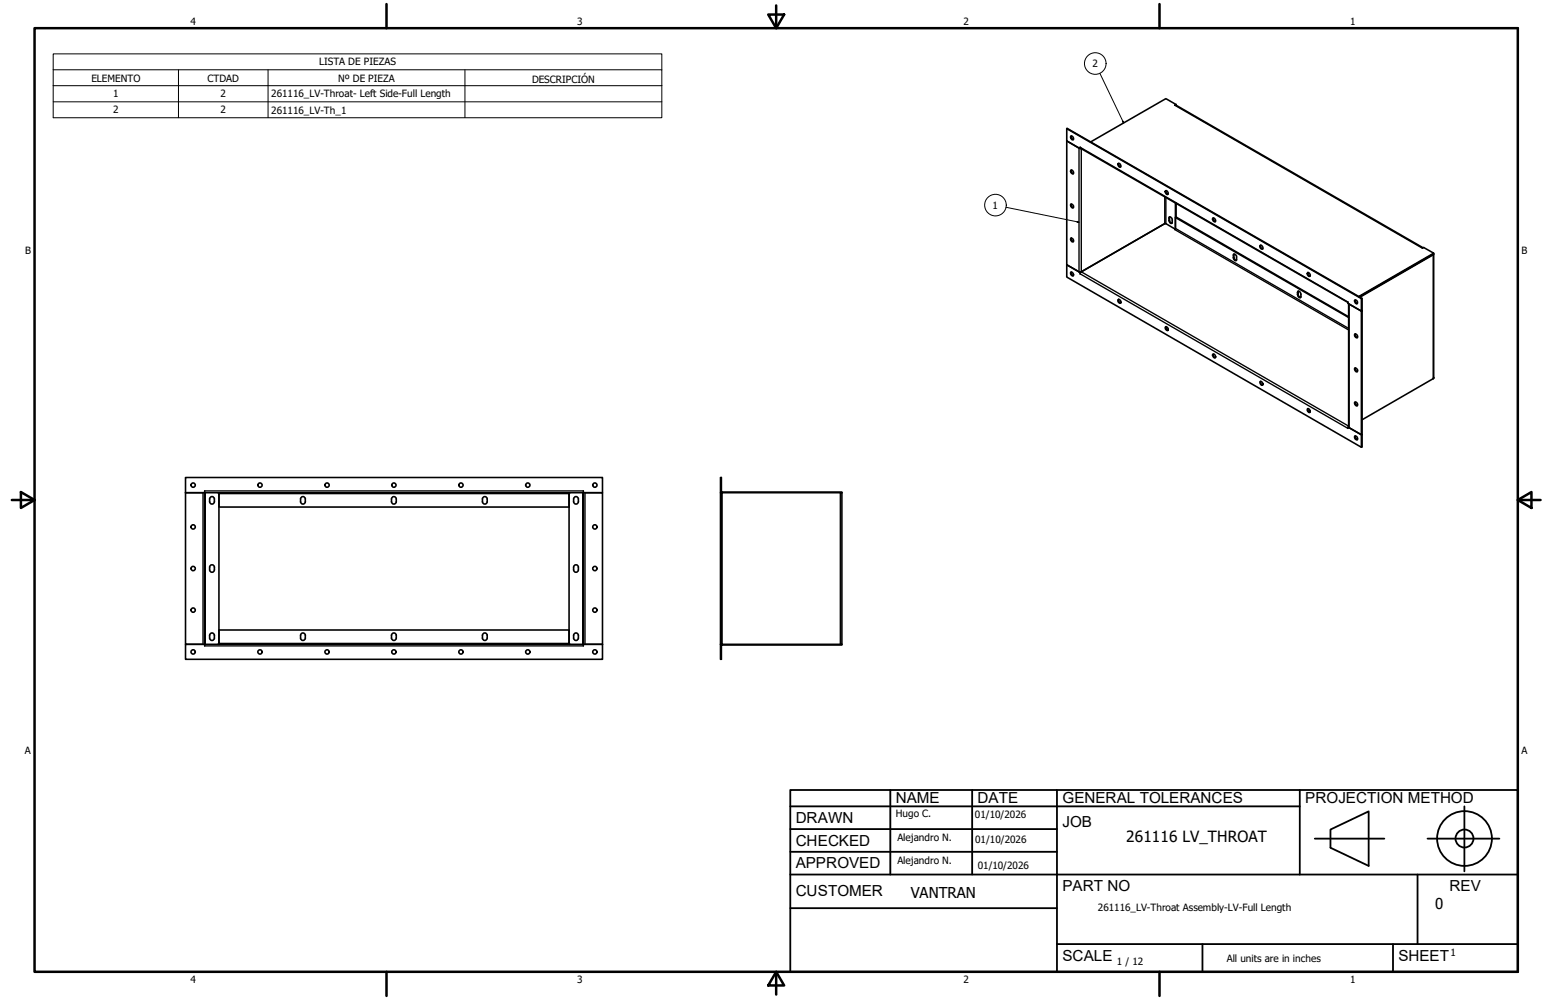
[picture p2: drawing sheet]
<svg xmlns="http://www.w3.org/2000/svg" width="432mm" height="279mm" viewBox="0 0 432 279" stroke-linecap="round" stroke-linejoin="round" font-family="sans-serif">
<!-- layer: Visible (ANSI) -->
<g fill="none" stroke="#000" stroke-width=".44">
<path d="M297.9 39.4v34.6l3.5 2 .6-.1M297.9 35.9l82.5 47.5v3.4M297.9 39.4v-3.5l82.3 47.5v3.5l-3.7-2.1v-.4M297.9 39.4l3.5 2M297.9 39.4l3.8 2.1M299.1 38a.63 .63 0 0 1 .6 .3 .63 .63 0 0 1 0 .8l-.6-.4zM299.2 38l.1 .7 .5 .3M328.5 29.2l-.4 .2 .3-.1 69 39.9M328.5 29.2l-.1 .2M328.5 29.2l-2.9-1.6-20.9 12M299.1 47.6a.63 .63 0 0 1 .6 .3 .63 .63 0 0 1 0 .7l-.6-.4zM299.1 57a.59 .59 0 0 1 .7 .4 .59 .59 0 0 1-.3 .7l-.4-.4z"/>
<path d="M299.2 47.5l.1 .8 .5 .2M299.2 57l.1 .7 .5 .3M301.8 41.4l-.1-.3v.4h.1M301.8 41.4l74.7 43.1M301.8 41.4v.1M301.9 41.4l-.1 .1M312.3 45.7a.55 .55 0 0 1 .6 .3 .55 .55 0 0 1-.1 .7l-.3-.2zM312.4 45.7l.1 .5 .5 .4M325.5 53.3a.58 .58 0 0 1 .7 .3 .58 .58 0 0 1-.2 .8l-.5-.6zM325.7 53.3l.1 .6 .5 .3M328.3 56.7v7.1M328.5 56.8v3.8"/>
<path d="M299 76.1a.54 .54 0 0 1 .7 .3 .54 .54 0 0 1-.2 .7l-.4-.3zM299.1 66.5h.1a.56 .56 0 0 1 .6 .4 .56 .56 0 0 1-.3 .7l-.4-.4zM299.2 66.5l.1 .7 .5 .3M299.2 76l.1 .8 .5 .2M301.7 76.1l-3.8-2.1v3.4l82.3 47.6v-3.5l.2-.1-.2 .1-3.5-2.1v-34.5M301.8 76.1l-.1 .4v-.4M301.8 76.1h-.1M302 75.9l-.2 .2M326.5 60.7a.65 .65 0 0 1 .7 .1 .65 .65 0 0 1 .2 .7v.6a.42 .42 0 0 1-.5 .3 .42 .42 0 0 1-.3-.5zM326.7 60.6v1.2l.6 .6M328.3 63.8l-.2 .1-2.7-1.5-23.4 13.5M328.3 63.8l-.2 .3"/>
<path d="M328.3 63.8v-3l.2-.2 48.2 27.9M328.3 63.9h-.1M328.3 60.8l48.4 27.9M338.7 61a.54 .54 0 0 1 .7 .3 .54 .54 0 0 1-.2 .7l-.3-.2zM338.9 60.9l.1 .6 .5 .4M344.6 71l.5 .1 .2 .3 .1 1.1a.38 .38 0 0 1-.4 .4 .38 .38 0 0 1-.4-.4zM344.7 71v1.2l.6 .5M352 68.5a.56 .56 0 0 1 .7 .4 .56 .56 0 0 1-.3 .7l-.5-.5zM352.1 68.5l.1 .8 .5 .2M365.2 76.2a.63 .63 0 0 1 .6 .3 .63 .63 0 0 1 0 .7l-.6-.4zM365.3 76.1l.1 .8 .5 .3M397.3 69.3l.3-.1 2.8 1.5-20.9 12.2"/>
<path d="M400.4 71l-20.6 12.1M400.4 71.1l-.1 34.7M400.4 70.7v.2l-20.7 12 20.5-11.8M312.3 83.7l.2-.1 .6 .6a.37 .37 0 0 1-.3 .6 .37 .37 0 0 1-.4-.4zM312.4 83.6l.1 .7 .5 .3M325.5 91.4a.58 .58 0 0 1 .7 .3 .58 .58 0 0 1-.2 .7l-.5-.5zM325.7 91.2l-.1 .5 .3 .5 .4 .1M338.7 99.1a.56 .56 0 0 1 .7 .2 .56 .56 0 0 1-.1 .7l-.4-.2zM338.9 98.9l.1 .7 .5 .3M362.5 81.5a.65 .65 0 0 1 .6 .1 .65 .65 0 0 1 .2 .6v.7a.38 .38 0 0 1-.3 .3 .38 .38 0 0 1-.4-.3zM362.6 81.3v1.2l.7 .6M376.8 85l3.4 1.9 .2-.1"/>
<path d="M378.4 93.3h.3l.5 .6a.37 .37 0 0 1-.3 .5 .37 .37 0 0 1-.4-.4zM378.5 83.8a.61 .61 0 0 1 .6 .4 .61 .61 0 0 1-.2 .7l-.6-.7zM378.5 93.3l.1 .6 .5 .4M378.5 83.8l.1 .6 .5 .4M380.4 86.8l-.2 .1v34.6l-3.7-2.2M380.4 86.8v38l-.2 .2M380.4 83.4h-.2M351.9 106.7a.57 .57 0 0 1 .7 .2 .57 .57 0 0 1-.1 .7l-.3-.1zM352.1 106.6l.1 .6 .5 .4M365.1 114.3a.54 .54 0 0 1 .7 .2 .54 .54 0 0 1-.2 .8l-.3-.4zM365.3 114.2l.1 .7 .5 .3M376.7 119.3h-.2v.4"/>
<path d="M378.3 112.5a.56 .56 0 0 1 .8 .2 .56 .56 0 0 1-.2 .7l-.4-.2zM378.3 102.9a.54 .54 0 0 1 .8 .2 .54 .54 0 0 1-.3 .8l-.3-.3zM378.5 112.3l.1 .6 .5 .4M378.5 102.8l.1 .6 .5 .4M400.3 105.8l-19.9 11.5M400.4 105.5h.1M400.4 105.5l-.1 .3M51.8 137.7v42.3h4.9M51.8 137.7h5.3v42.3h-5.3v4.2h116.5v-4.2M51.8 137.7v-4.3h116.5v4.3h-5.4v42.3h5.4M57.1 137.2v.5h105.8v-.5M58.5 139.4a.67 .67 0 0 1 .7-.7 .67 .67 0 0 1 .7 .7"/>
<path d="M58.5 139.4v.8a.67 .67 0 0 0 .7 .6 .67 .67 0 0 0 .7-.6v-.8M60.9 137.7l.3 .3M61.2 137.9v3.8h97.7M61.2 137.7v42.3M83.9 139.4v.8a.67 .67 0 0 0 .7 .6 .67 .67 0 0 0 .7-.6v-.8M83.9 139.4a.67 .67 0 0 1 .7-.7 .67 .67 0 0 1 .7 .7M109.3 139.4a.67 .67 0 0 1 .7-.7 .67 .67 0 0 1 .7 .7M109.3 139.4v.8a.67 .67 0 0 0 .7 .6 .67 .67 0 0 0 .7-.6v-.8M134.7 139.4v.8a.67 .67 0 0 0 .7 .6 .67 .67 0 0 0 .7-.6v-.8M134.7 139.4a.67 .67 0 0 1 .7-.7 .67 .67 0 0 1 .7 .7M158.9 137.7v42.3M159.2 137.7l-.3 .3"/>
<path d="M160.2 139.4v.8a.67 .67 0 0 0 .7 .6 .67 .67 0 0 0 .6-.6v-.8M160.2 139.4a.67 .67 0 0 1 .7-.7 .67 .67 0 0 1 .6 .7M163.4 137.7h4.9v42.3M201.2 133.4h.3v4.3h-.3zM201.4 137.2l.3 .3h33.4v.2M201.4 137.6l.3 .1M201.5 137.7h33.6M235.1 137.7v42.3h-33.9v-42.3h.3v42.3M378.4 121.9l.3-.1 .5 .6a.37 .37 0 0 1-.3 .5 .37 .37 0 0 1-.4-.3zM378.5 121.8l.1 .6 .5 .4M58.5 159.2a.67 .67 0 0 0 .7 .7 .67 .67 0 0 0 .7-.7M58.5 159.3v-.8a.67 .67 0 0 1 .7-.7 .67 .67 0 0 1 .7 .7v.8"/>
<path d="M160.2 159.3v-.8a.67 .67 0 0 1 .7-.7 .67 .67 0 0 1 .6 .7v.8M160.2 159.2a.67 .67 0 0 0 .7 .7 .67 .67 0 0 0 .6-.7M58.5 178.3a.67 .67 0 0 0 .7 .6 .67 .67 0 0 0 .7-.6M58.5 178.3v-.8a.67 .67 0 0 1 .7-.7 .67 .67 0 0 1 .7 .7v.8M61.2 176h97.7v3.8M61.2 179.7l-.3 .3M83.9 178.3a.67 .67 0 0 0 .7 .6 .67 .67 0 0 0 .7-.6M83.9 178.3v-.8a.67 .67 0 0 1 .7-.7 .67 .67 0 0 1 .7 .7v.8M109.3 178.3a.67 .67 0 0 0 .7 .6 .67 .67 0 0 0 .7-.6M109.3 178.3v-.8a.67 .67 0 0 1 .7-.7 .67 .67 0 0 1 .7 .7v.8M134.7 178.3a.67 .67 0 0 0 .7 .6 .67 .67 0 0 0 .7-.6M134.7 178.3v-.8a.67 .67 0 0 1 .7-.7 .67 .67 0 0 1 .7 .7v.8"/>
<path d="M158.9 179.7l.3 .3M160.2 178.3v-.8a.67 .67 0 0 1 .7-.7 .67 .67 0 0 1 .6 .7v.8M160.2 178.3a.67 .67 0 0 0 .7 .6 .67 .67 0 0 0 .6-.6M57.1 180.5v-.5h105.8v.5M201.2 180h.3v4.2h-.3zM201.7 180l-.3 .1M235.1 180v.2h-33.4l-.3 .3"/>
<circle cx="53.9" cy="135.5" r=".6"/>
<circle cx="72.6" cy="135.5" r=".6"/>
<circle cx="91.3" cy="135.5" r=".6"/>
<circle cx="110" cy="135.5" r=".6"/>
<circle cx="128.7" cy="135.5" r=".6"/>
<circle cx="147.4" cy="135.5" r=".6"/>
<circle cx="166.1" cy="135.5" r=".6"/>
<circle cx="53.9" cy="147.2" r=".6"/>
<circle cx="53.9" cy="158.8" r=".6"/>
<circle cx="166.1" cy="158.8" r=".6"/>
<circle cx="166.1" cy="147.2" r=".6"/>
<circle cx="53.9" cy="170.5" r=".6"/>
<circle cx="166.1" cy="170.5" r=".6"/>
<circle cx="53.9" cy="182.1" r=".6"/>
<circle cx="72.6" cy="182.1" r=".6"/>
<circle cx="91.3" cy="182.1" r=".6"/>
<circle cx="110" cy="182.1" r=".6"/>
<circle cx="128.7" cy="182.1" r=".6"/>
<circle cx="147.4" cy="182.1" r=".6"/>
<circle cx="166.1" cy="182.1" r=".6"/>
</g>
<!-- layer: Visible fina (ANSI) -->
<g fill="none" stroke="#000" stroke-width=".38">
<path d="M328.1 29.4l69.2 39.9M301.4 41.4v34.5M301.7 41.1l74.8 43.3M302 41.5v34.4l74.7 43.2M325.3 55v7.5M325.6 55.2v7.3M301.7 76.5l74.8 43.2M326.6 60.8l-.1 .2M326.6 61.5l-.1 .1M328.1 64.1l48.6 28.1M328.3 63.8l48.4 28M344.6 71.2l-.1 .1"/>
<path d="M344.6 71.9h-.1M400.2 71.1l.1 34.7M362.6 81.6l-.2 .1M362.6 82.2l-.2 .1M376.8 85v34.5M56.7 137.7v42.3M57.1 137.2h105.8M57.3 137.7v42.3M61.2 137.9h97.7M162.8 137.7v42.3M163.4 137.7v42.3M201.7 137.7v42.3"/>
<path d="M201.7 137.5v.2M234.7 137.7v42.3M61.2 179.8h97.7M57.1 180.5h105.8M201.7 180v.2"/>
</g>
<!-- layer: Visible (ANSI) -->
<circle cx="301.8" cy="76" r=".22" fill="#000"/>
<g fill="none" stroke="#000" stroke-width=".28">
<path d="M14.9 19.5v-4.5h169.9v4.5M14.9 19.5h169.9v4.4M14.9 19.5v13.4h169.9v-9M49.8 19.5v13.4M74.9 19.5v13.4M129.9 19.5v13.4M14.9 23.9h169.9M14.9 28.4h169.9M307.2 20.5l6.6 13.9M313.5 34l.2-.2 .1 .6zM281 57.9l20.4 4.2M300.9 61.8l.5 .3h-.5z"/>
<circle cx="305.9" cy="17.7" r="3"/>
<circle cx="278" cy="57.3" r="3"/>
</g>
<!-- layer: Borde (ANSI) -->
<g fill="none" stroke="#000" stroke-width=".7">
<path d="M9.7 7.9h414.2v263.6h-414.2zM107.9 1.1v6.8M214.6 4.1h4.4l-2.2 3.8zM216.8 1.5v6.4M323.8 1.1v6.8M3.3 139.7h6.4M5.8 137.5l3.9 2.2-3.9 2.2zM423.9 139.7l3.8-2.2v4.4zM423.9 139.7h6.4M107.9 271.5v6.8M216.8 271.5l2.2 3.8h-4.4zM216.8 271.5v6.4"/>
<path d="M323.8 271.5v6.8"/>
</g>
<!-- layer: Title (ANSI)-1 -->
<g fill="none" stroke="#000" stroke-width=".51">
<path d="M220.7 220.7h203.2v50.8h-203.2zM220.7 225.3h142.3M220.7 231.6h74.5M220.7 238h74.5M248.7 220.7v23.6M271.5 220.7v23.6M295.2 220.7v50.8M363 220.7v23.6M367.2 234.3h19.5M371.6 231.8l10.7-5.1v15.2l-10.7-5zM398.7 234.3h20.1M409 225.3v18.2"/>
<path d="M220.7 244.3h203.2M220.7 253.7h74.5M395.9 244.3v19.5M295.2 263.8h128.7M335.9 263.8v7.7M389.1 263.8v7.7"/>
<circle cx="409" cy="234.3" r="7.7"/>
<circle cx="409" cy="234.3" r="2.51"/>
</g>
<path d="M313.5 34l.2-.2 .1 .6zM300.9 61.8l.5 .3h-.5z" fill="#000"/>
<g font-size="4.3">
<text x="250.2" y="224.2">NAME</text>
<text x="273" y="224.2">DATE</text>
<text x="296.7" y="224.3">GENERAL TOLERANCES</text>
<text x="364.6" y="224.3">PROJECTION METHOD</text>
<text x="222.2" y="229.9">DRAWN</text>
<text x="296.7" y="230.9">JOB</text>
<text x="222.2" y="236.3">CHECKED</text>
<text x="314.6" y="235.1">261116 LV_THROAT</text>
<text x="222.2" y="242.6">APPROVED</text>
<text x="222.2" y="250.3">CUSTOMER</text>
<text x="296.7" y="249">PART NO</text>
<text x="404.8" y="248.9">REV</text>
<text x="296.7" y="268.4">SCALE</text>
<text x="390.6" y="268.4">SHEET</text>
</g>
<g font-size="4.2">
<text x="254.4" y="250.8">VANTRAN</text>
<text x="400.9" y="254">0</text>
</g>
<g font-size="2.8">
<text x="53.2" y="6.9">4</text>
<text x="161.2" y="6.9">3</text>
<text x="269.1" y="6.9">2</text>
<text x="377.1" y="6.9">1</text>
<text x="25.5" y="22.8">ELEMENTO</text>
<text x="58" y="22.8">CTDAD</text>
<text x="89.2" y="18.3">LISTA DE PIEZAS</text>
<text x="94.4" y="22.8">Nº DE PIEZA</text>
<text x="148.6" y="23.1">DESCRIPCIÓN</text>
<text x="305.1" y="18.8">2</text>
<text x="31.6" y="27.2">1</text>
<text x="61.6" y="27.2">2</text>
<text x="75.8" y="27.2">261116_LV-Throat- Left Side-Full Length</text>
<text x="31.6" y="31.7">2</text>
<text x="61.6" y="31.7">2</text>
<text x="75.8" y="31.8">261116_LV-Th_1</text>
<text x="277.2" y="58.3">1</text>
<text x="7" y="70.9">B</text>
<text x="424.9" y="70.9">B</text>
<text x="6.9" y="210.6">A</text>
<text x="424.9" y="210.6">A</text>
<text x="250.2" y="228.3">Hugo C.</text>
<text x="272.3" y="228.4">01/10/2026</text>
<text x="250.6" y="234.9">Alejandro N.</text>
<text x="272.4" y="235.6">01/10/2026</text>
<text x="250.6" y="241.5">Alejandro N.</text>
<text x="273.1" y="242.8">01/10/2026</text>
<text x="306.6" y="254.5">261116_LV-Throat Assembly-LV-Full Length</text>
<text x="312" y="269.7">1 / 12</text>
<text x="342.6" y="268.7">All units are in inches</text>
<text x="405.1" y="267.1">1</text>
<text x="53.2" y="274.6">4</text>
<text x="161.2" y="274.6">3</text>
<text x="269.1" y="274.6">2</text>
<text x="377.1" y="274.6">1</text>
</g>
</svg>
